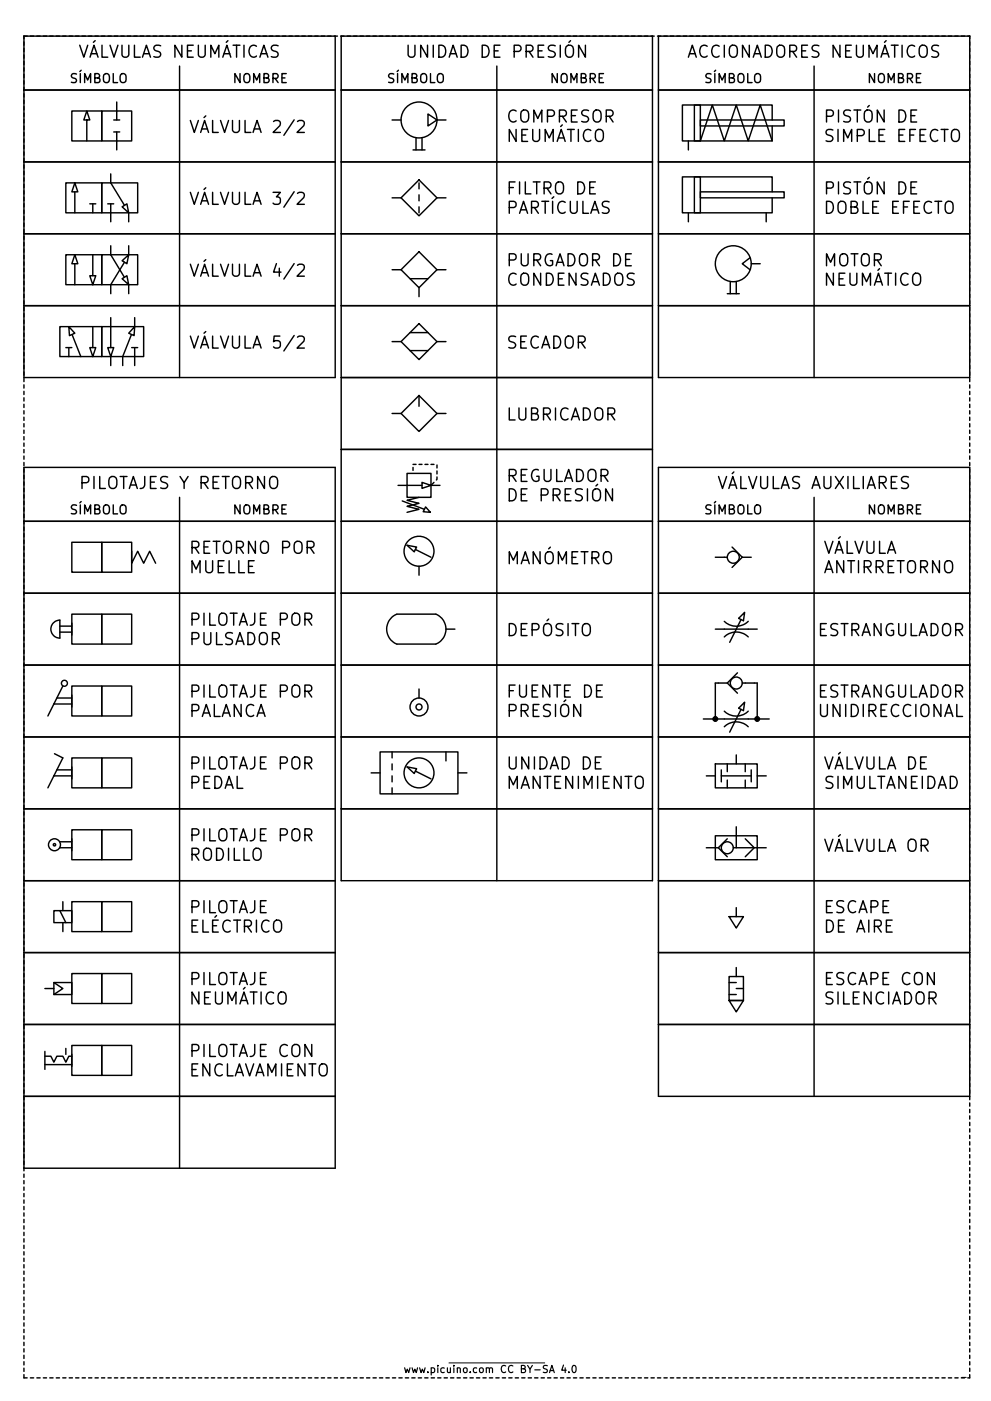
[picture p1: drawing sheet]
EESchema Schematic File Version 4
EELAYER 30 0
EELAYER END
$Descr A4 8268 11693 portrait
encoding utf-8
Sheet 1 3
Title "Símbolos neumáticos."
Date "20/05/2022"
Rev ""
Comp "www.picuino.com"
Comment1 "Copyright (c) 2022 by Carlos Pardo"
Comment2 "License CC BY-SA 4.0"
Comment3 ""
Comment4 ""
$EndDescr
Text Notes 1575 1125 0    100  ~ 0
VÁLVULA 2/2
Wire Notes Line
	200  300  8100 300 
Wire Notes Line
	200  11500 200  300 
$Comp
L simbolos:CopyRight-simbolos CP?
U 1 1
P 4150 11375
F 0 "CP?" H 4400 11425 40  0001 C CNN
F 1 "CopyRight-simbolos" H 4150 11425 40  0001 C CNN
F 2 "" H 4050 11725 50  0001 C CNN
F 3 "" H 4150 11575 50  0001 C CNN
F 4 "CC BY-SA 4.0" H 4500 11325 60  0000 C CNN "License"
F 5 "www.picuino.com" H 3750 11325 60  0000 C CNN "Web"
	1    4150 11375
	1    0    0    -1  
$EndComp
$Comp
L simbolos:Valvula_2_2 V?
U 1 1
P 850 1175
F 0 "V?" H 800 1075 100 0001 L CNN
F 1 "Valvula_2_2" H 875 1475 50  0001 C CNN
F 2 "" H 850 1050 50  0001 C CNN
F 3 "" H 850 1050 50  0001 C CNN
	1    850  1175
	1    0    0    -1  
$EndComp
$Comp
L simbolos:Valvula_3_2 V?
U 1 1
P 850 1775
F 0 "V?" H 800 1675 100 0001 L CNN
F 1 "Valvula_3_2" H 875 2075 50  0001 C CNN
F 2 "" H 850 1650 50  0001 C CNN
F 3 "" H 850 1650 50  0001 C CNN
	1    850  1775
	1    0    0    -1  
$EndComp
$Comp
L simbolos:Valvula_4_2 V?
U 1 1
P 850 2375
F 0 "V?" H 800 2275 100 0001 L CNN
F 1 "Valvula_4_2" H 875 2675 50  0001 C CNN
F 2 "" H 850 2250 50  0001 C CNN
F 3 "" H 850 2250 50  0001 C CNN
	1    850  2375
	1    0    0    -1  
$EndComp
$Comp
L simbolos:Valvula_5_2 V?
U 1 1
P 850 2975
F 0 "V?" H 800 2875 100 0001 L CNN
F 1 "Valvula_5_2" H 1350 3375 50  0001 C CNN
F 2 "" H 850 2850 50  0001 C CNN
F 3 "" H 850 2850 50  0001 C CNN
	1    850  2975
	1    0    0    -1  
$EndComp
$Comp
L simbolos:Marco_2 M?
U 1 1
P 200 250
F 0 "M?" H 300 50  100 0001 C CNN
F 1 "Marco_2" H 600 50  50  0001 C CNN
F 2 "" H 250 -25 50  0001 C CNN
F 3 "" H 250 -25 50  0001 C CNN
F 4 "VÁLVULAS NEUMÁTICAS" H 1500 75  100 0000 C CNN "Field4"
F 5 "SÍMBOLO" H 825 -150 75  0000 C CNN "Field5"
F 6 "NOMBRE" H 2175 -150 75  0000 C CNN "Field7"
	1    200  250 
	1    0    0    -1  
$EndComp
$Comp
L simbolos:Marco_1 M?
U 1 1
P 200 750
F 0 "M?" H 325 575 100 0001 C CNN
F 1 "Marco_1" H 350 700 50  0001 C CNN
F 2 "" H 250 600 50  0001 C CNN
F 3 "" H 250 600 50  0001 C CNN
	1    200  750 
	1    0    0    -1  
$EndComp
Text Notes 1575 1725 0    100  ~ 0
VÁLVULA 3/2
$Comp
L simbolos:Marco_1 M?
U 1 1
P 200 1350
F 0 "M?" H 325 1175 100 0001 C CNN
F 1 "Marco_1" H 350 1300 50  0001 C CNN
F 2 "" H 250 1200 50  0001 C CNN
F 3 "" H 250 1200 50  0001 C CNN
	1    200  1350
	1    0    0    -1  
$EndComp
Text Notes 1575 2325 0    100  ~ 0
VÁLVULA 4/2
$Comp
L simbolos:Marco_1 M?
U 1 1
P 200 1950
F 0 "M?" H 325 1775 100 0001 C CNN
F 1 "Marco_1" H 350 1900 50  0001 C CNN
F 2 "" H 250 1800 50  0001 C CNN
F 3 "" H 250 1800 50  0001 C CNN
	1    200  1950
	1    0    0    -1  
$EndComp
Text Notes 1575 2925 0    100  ~ 0
VÁLVULA 5/2
$Comp
L simbolos:Marco_1 M?
U 1 1
P 200 2550
F 0 "M?" H 325 2375 100 0001 C CNN
F 1 "Marco_1" H 350 2500 50  0001 C CNN
F 2 "" H 250 2400 50  0001 C CNN
F 3 "" H 250 2400 50  0001 C CNN
	1    200  2550
	1    0    0    -1  
$EndComp
Text Notes 1575 4800 0    100  ~ 0
RETORNO POR\nMUELLE
$Comp
L simbolos:Marco_2 M?
U 1 1
P 200 3850
F 0 "M?" H 300 3650 100 0001 C CNN
F 1 "Marco_2" H 600 3650 50  0001 C CNN
F 2 "" H 250 3575 50  0001 C CNN
F 3 "" H 250 3575 50  0001 C CNN
F 4 "PILOTAJES Y RETORNO" H 1500 3675 100 0000 C CNN "Field4"
F 5 "SÍMBOLO" H 825 3450 75  0000 C CNN "Field5"
F 6 "NOMBRE" H 2175 3450 75  0000 C CNN "Field7"
	1    200  3850
	1    0    0    -1  
$EndComp
$Comp
L simbolos:Marco_1 M?
U 1 1
P 200 4350
F 0 "M?" H 325 4175 100 0001 C CNN
F 1 "Marco_1" H 350 4300 50  0001 C CNN
F 2 "" H 250 4200 50  0001 C CNN
F 3 "" H 250 4200 50  0001 C CNN
	1    200  4350
	1    0    0    -1  
$EndComp
$Comp
L simbolos:Valvula_virtual V?
U 1 1
P 850 4775
F 0 "V?" H 800 4675 100 0001 L CNN
F 1 "Valvula_virtual" H 875 5075 50  0001 C CNN
F 2 "" H 850 4650 50  0001 C CNN
F 3 "" H 850 4650 50  0001 C CNN
	1    850  4775
	1    0    0    -1  
$EndComp
$Comp
L simbolos:Valvula_virtual V?
U 1 1
P 850 5375
F 0 "V?" H 800 5275 100 0001 L CNN
F 1 "Valvula_virtual" H 875 5675 50  0001 C CNN
F 2 "" H 850 5250 50  0001 C CNN
F 3 "" H 850 5250 50  0001 C CNN
	1    850  5375
	1    0    0    -1  
$EndComp
$Comp
L simbolos:Pilotaje_pulsador U?
U 1 1
P 500 5250
F 0 "U?" H 500 5250 50  0001 C CNN
F 1 "Pilotaje_pulsador" H 500 5250 50  0001 C CNN
F 2 "" H 500 5250 50  0001 C CNN
F 3 "" H 500 5250 50  0001 C CNN
	1    500  5250
	1    0    0    -1  
$EndComp
Text Notes 1575 5400 0    100  ~ 0
PILOTAJE POR\nPULSADOR
$Comp
L simbolos:Marco_1 M?
U 1 1
P 200 4950
F 0 "M?" H 325 4775 100 0001 C CNN
F 1 "Marco_1" H 350 4900 50  0001 C CNN
F 2 "" H 250 4800 50  0001 C CNN
F 3 "" H 250 4800 50  0001 C CNN
	1    200  4950
	1    0    0    -1  
$EndComp
$Comp
L simbolos:Valvula_virtual V?
U 1 1
P 850 5975
F 0 "V?" H 800 5875 100 0001 L CNN
F 1 "Valvula_virtual" H 875 6275 50  0001 C CNN
F 2 "" H 850 5850 50  0001 C CNN
F 3 "" H 850 5850 50  0001 C CNN
	1    850  5975
	1    0    0    -1  
$EndComp
Text Notes 1575 6000 0    100  ~ 0
PILOTAJE POR\nPALANCA
$Comp
L simbolos:Marco_1 M?
U 1 1
P 200 5550
F 0 "M?" H 325 5375 100 0001 C CNN
F 1 "Marco_1" H 350 5500 50  0001 C CNN
F 2 "" H 250 5400 50  0001 C CNN
F 3 "" H 250 5400 50  0001 C CNN
	1    200  5550
	1    0    0    -1  
$EndComp
$Comp
L simbolos:Pilotaje_palanca U?
U 1 1
P 500 5850
F 0 "U?" H 500 5850 50  0001 C CNN
F 1 "Pilotaje_palanca" H 500 5850 50  0001 C CNN
F 2 "" H 500 5850 50  0001 C CNN
F 3 "" H 500 5850 50  0001 C CNN
	1    500  5850
	1    0    0    -1  
$EndComp
$Comp
L simbolos:Valvula_virtual V?
U 1 1
P 850 6575
F 0 "V?" H 800 6475 100 0001 L CNN
F 1 "Valvula_virtual" H 875 6875 50  0001 C CNN
F 2 "" H 850 6450 50  0001 C CNN
F 3 "" H 850 6450 50  0001 C CNN
	1    850  6575
	1    0    0    -1  
$EndComp
Text Notes 1575 6600 0    100  ~ 0
PILOTAJE POR\nPEDAL\n
$Comp
L simbolos:Marco_1 M?
U 1 1
P 200 6150
F 0 "M?" H 325 5975 100 0001 C CNN
F 1 "Marco_1" H 350 6100 50  0001 C CNN
F 2 "" H 250 6000 50  0001 C CNN
F 3 "" H 250 6000 50  0001 C CNN
	1    200  6150
	1    0    0    -1  
$EndComp
$Comp
L simbolos:Pilotaje_pedal U?
U 1 1
P 500 6450
F 0 "U?" H 500 6450 50  0001 C CNN
F 1 "Pilotaje_pedal" H 500 6450 50  0001 C CNN
F 2 "" H 500 6450 50  0001 C CNN
F 3 "" H 500 6450 50  0001 C CNN
	1    500  6450
	1    0    0    -1  
$EndComp
$Comp
L simbolos:Valvula_virtual V?
U 1 1
P 850 7175
F 0 "V?" H 800 7075 100 0001 L CNN
F 1 "Valvula_virtual" H 875 7475 50  0001 C CNN
F 2 "" H 850 7050 50  0001 C CNN
F 3 "" H 850 7050 50  0001 C CNN
	1    850  7175
	1    0    0    -1  
$EndComp
Text Notes 1575 7200 0    100  ~ 0
PILOTAJE POR\nRODILLO
$Comp
L simbolos:Marco_1 M?
U 1 1
P 200 6750
F 0 "M?" H 325 6575 100 0001 C CNN
F 1 "Marco_1" H 350 6700 50  0001 C CNN
F 2 "" H 250 6600 50  0001 C CNN
F 3 "" H 250 6600 50  0001 C CNN
	1    200  6750
	1    0    0    -1  
$EndComp
$Comp
L simbolos:Pilotaje_rodillo U?
U 1 1
P 500 7050
F 0 "U?" H 480 7050 50  0001 C CNN
F 1 "Pilotaje_rodillo" H 480 7050 50  0001 C CNN
F 2 "" H 500 7050 50  0001 C CNN
F 3 "" H 500 7050 50  0001 C CNN
	1    500  7050
	1    0    0    -1  
$EndComp
$Comp
L simbolos:Valvula_virtual V?
U 1 1
P 850 7775
F 0 "V?" H 800 7675 100 0001 L CNN
F 1 "Valvula_virtual" H 875 8075 50  0001 C CNN
F 2 "" H 850 7650 50  0001 C CNN
F 3 "" H 850 7650 50  0001 C CNN
	1    850  7775
	1    0    0    -1  
$EndComp
Text Notes 1575 7800 0    100  ~ 0
PILOTAJE\nELÉCTRICO
$Comp
L simbolos:Marco_1 M?
U 1 1
P 200 7350
F 0 "M?" H 325 7175 100 0001 C CNN
F 1 "Marco_1" H 350 7300 50  0001 C CNN
F 2 "" H 250 7200 50  0001 C CNN
F 3 "" H 250 7200 50  0001 C CNN
	1    200  7350
	1    0    0    -1  
$EndComp
$Comp
L simbolos:Valvula_virtual V?
U 1 1
P 850 8375
F 0 "V?" H 800 8275 100 0001 L CNN
F 1 "Valvula_virtual" H 875 8675 50  0001 C CNN
F 2 "" H 850 8250 50  0001 C CNN
F 3 "" H 850 8250 50  0001 C CNN
	1    850  8375
	1    0    0    -1  
$EndComp
Text Notes 1575 8400 0    100  ~ 0
PILOTAJE\nNEUMÁTICO
$Comp
L simbolos:Marco_1 M?
U 1 1
P 200 7950
F 0 "M?" H 325 7775 100 0001 C CNN
F 1 "Marco_1" H 350 7900 50  0001 C CNN
F 2 "" H 250 7800 50  0001 C CNN
F 3 "" H 250 7800 50  0001 C CNN
	1    200  7950
	1    0    0    -1  
$EndComp
$Comp
L simbolos:Pilotaje_neumatico U?
U 1 1
P 600 8250
F 0 "U?" H 825 8275 50  0001 C CNN
F 1 "Pilotaje_neumatico" H 925 8225 50  0001 C CNN
F 2 "" H 600 8250 50  0001 C CNN
F 3 "" H 600 8250 50  0001 C CNN
	1    600  8250
	1    0    0    -1  
$EndComp
$Comp
L simbolos:Pilotaje_electrico U?
U 1 1
P 600 7650
F 0 "U?" H 825 7675 50  0001 C CNN
F 1 "Pilotaje_electrico" H 925 7625 50  0001 C CNN
F 2 "" H 600 7650 50  0001 C CNN
F 3 "" H 600 7650 50  0001 C CNN
	1    600  7650
	1    0    0    -1  
$EndComp
$Comp
L simbolos:Pilotaje_muelle U?
U 1 1
P 1100 4650
F 0 "U?" H 1325 4675 50  0001 C CNN
F 1 "Pilotaje_muelle" H 1425 4625 50  0001 C CNN
F 2 "" H 1100 4650 50  0001 C CNN
F 3 "" H 1100 4650 50  0001 C CNN
	1    1100 4650
	1    0    0    -1  
$EndComp
$Comp
L simbolos:Compresor V?
U 1 1
P 3650 1000
F 0 "V?" H 3425 775 100 0001 L CNN
F 1 "Compresor" H 3500 1175 50  0001 C CNN
F 2 "" H 3475 750 50  0001 C CNN
F 3 "" H 3475 750 50  0001 C CNN
	1    3650 1000
	1    0    0    -1  
$EndComp
Text Notes 4225 1200 0    100  ~ 0
COMPRESOR\nNEUMÁTICO\n
$Comp
L simbolos:Marco_1 M?
U 1 1
P 2850 750
F 0 "M?" H 2975 575 100 0001 C CNN
F 1 "Marco_1" H 3000 700 50  0001 C CNN
F 2 "" H 2900 600 50  0001 C CNN
F 3 "" H 2900 600 50  0001 C CNN
	1    2850 750 
	1    0    0    -1  
$EndComp
Text Notes 4225 1800 0    100  ~ 0
FILTRO DE\nPARTÍCULAS
$Comp
L simbolos:Marco_1 M?
U 1 1
P 2850 1350
F 0 "M?" H 2975 1175 100 0001 C CNN
F 1 "Marco_1" H 3000 1300 50  0001 C CNN
F 2 "" H 2900 1200 50  0001 C CNN
F 3 "" H 2900 1200 50  0001 C CNN
	1    2850 1350
	1    0    0    -1  
$EndComp
$Comp
L simbolos:Filtro_aire V?
U 1 1
P 3650 1650
F 0 "V?" H 3450 1450 100 0001 L CNN
F 1 "Filtro_aire" H 3500 1825 50  0001 C CNN
F 2 "" H 3500 1425 50  0001 C CNN
F 3 "" H 3500 1425 50  0001 C CNN
	1    3650 1650
	1    0    0    -1  
$EndComp
Text Notes 4225 2400 0    100  ~ 0
PURGADOR DE\nCONDENSADOS
$Comp
L simbolos:Marco_1 M?
U 1 1
P 2850 1950
F 0 "M?" H 2975 1775 100 0001 C CNN
F 1 "Marco_1" H 3000 1900 50  0001 C CNN
F 2 "" H 2900 1800 50  0001 C CNN
F 3 "" H 2900 1800 50  0001 C CNN
	1    2850 1950
	1    0    0    -1  
$EndComp
$Comp
L simbolos:Purgador_agua V?
U 1 1
P 3650 2250
F 0 "V?" H 3450 2050 100 0001 L CNN
F 1 "Purgador_agua" H 3500 2425 50  0001 C CNN
F 2 "" H 3500 2025 50  0001 C CNN
F 3 "" H 3500 2025 50  0001 C CNN
	1    3650 2250
	1    0    0    -1  
$EndComp
Text Notes 4225 2925 0    100  ~ 0
SECADOR
$Comp
L simbolos:Marco_1 M?
U 1 1
P 2850 2550
F 0 "M?" H 2975 2375 100 0001 C CNN
F 1 "Marco_1" H 3000 2500 50  0001 C CNN
F 2 "" H 2900 2400 50  0001 C CNN
F 3 "" H 2900 2400 50  0001 C CNN
	1    2850 2550
	1    0    0    -1  
$EndComp
$Comp
L simbolos:Secador V?
U 1 1
P 3650 2850
F 0 "V?" H 3450 2650 100 0001 L CNN
F 1 "Secador" H 3500 3025 50  0001 C CNN
F 2 "" H 3500 2625 50  0001 C CNN
F 3 "" H 3500 2625 50  0001 C CNN
	1    3650 2850
	1    0    0    -1  
$EndComp
$Comp
L simbolos:Lubricador V?
U 1 1
P 3650 3450
F 0 "V?" H 3450 3250 100 0001 L CNN
F 1 "Lubricador" H 3500 3625 50  0001 C CNN
F 2 "" H 3500 3225 50  0001 C CNN
F 3 "" H 3500 3225 50  0001 C CNN
	1    3650 3450
	1    0    0    -1  
$EndComp
Text Notes 4225 3525 0    100  ~ 0
LUBRICADOR
$Comp
L simbolos:Marco_1 M?
U 1 1
P 2850 3150
F 0 "M?" H 2975 2975 100 0001 C CNN
F 1 "Marco_1" H 3000 3100 50  0001 C CNN
F 2 "" H 2900 3000 50  0001 C CNN
F 3 "" H 2900 3000 50  0001 C CNN
	1    2850 3150
	1    0    0    -1  
$EndComp
Text Notes 4225 4200 0    100  ~ 0
REGULADOR\nDE PRESIÓN
$Comp
L simbolos:Marco_1 M?
U 1 1
P 2850 3750
F 0 "M?" H 2975 3575 100 0001 C CNN
F 1 "Marco_1" H 3000 3700 50  0001 C CNN
F 2 "" H 2900 3600 50  0001 C CNN
F 3 "" H 2900 3600 50  0001 C CNN
	1    2850 3750
	1    0    0    -1  
$EndComp
$Comp
L simbolos:Regulador_presion V?
U 1 1
P 3600 4050
F 0 "V?" H 3300 4200 100 0001 L CNN
F 1 "Regulador_presion" V 3675 4100 50  0001 C CNN
F 2 "" V 3275 4100 50  0001 C CNN
F 3 "" V 3275 4100 50  0001 C CNN
	1    3600 4050
	1    0    0    -1  
$EndComp
Text Notes 4225 4725 0    100  ~ 0
MANÓMETRO
$Comp
L simbolos:Marco_1 M?
U 1 1
P 2850 4350
F 0 "M?" H 2975 4175 100 0001 C CNN
F 1 "Marco_1" H 3000 4300 50  0001 C CNN
F 2 "" H 2900 4200 50  0001 C CNN
F 3 "" H 2900 4200 50  0001 C CNN
	1    2850 4350
	1    0    0    -1  
$EndComp
$Comp
L simbolos:Manometro V?
U 1 1
P 3500 4800
F 0 "V?" H 3375 4775 100 0001 L CNN
F 1 "Manometro" H 3525 5100 50  0001 C CNN
F 2 "" H 3500 4675 50  0001 C CNN
F 3 "" H 3500 4675 50  0001 C CNN
	1    3500 4800
	1    0    0    -1  
$EndComp
$Comp
L simbolos:Marco_2 M?
U 1 1
P 2850 250
F 0 "M?" H 2950 50  100 0001 C CNN
F 1 "Marco_2" H 3250 50  50  0001 C CNN
F 2 "" H 2900 -25 50  0001 C CNN
F 3 "" H 2900 -25 50  0001 C CNN
F 4 "UNIDAD DE PRESIÓN" H 4150 75  100 0000 C CNN "Field4"
F 5 "SÍMBOLO" H 3475 -150 75  0000 C CNN "Field5"
F 6 "NOMBRE" H 4825 -150 75  0000 C CNN "Field7"
	1    2850 250 
	1    0    0    -1  
$EndComp
Text Notes 4225 5325 0    100  ~ 0
DEPÓSITO
$Comp
L simbolos:Marco_1 M?
U 1 1
P 2850 4950
F 0 "M?" H 2975 4775 100 0001 C CNN
F 1 "Marco_1" H 3000 4900 50  0001 C CNN
F 2 "" H 2900 4800 50  0001 C CNN
F 3 "" H 2900 4800 50  0001 C CNN
	1    2850 4950
	1    0    0    -1  
$EndComp
$Comp
L simbolos:Calderin V?
U 1 1
P 3725 5250
F 0 "V?" H 3525 5050 100 0001 L CNN
F 1 "Calderin" V 3625 5475 50  0001 C CNN
F 2 "" H 3575 5025 50  0001 C CNN
F 3 "" H 3575 5025 50  0001 C CNN
	1    3725 5250
	1    0    0    -1  
$EndComp
Text Notes 4225 6000 0    100  ~ 0
FUENTE DE\nPRESIÓN
$Comp
L simbolos:Marco_1 M?
U 1 1
P 2850 5550
F 0 "M?" H 2975 5375 100 0001 C CNN
F 1 "Marco_1" H 3000 5500 50  0001 C CNN
F 2 "" H 2900 5400 50  0001 C CNN
F 3 "" H 2900 5400 50  0001 C CNN
	1    2850 5550
	1    0    0    -1  
$EndComp
$Comp
L simbolos:Fuente_presion V?
U 1 1
P 3500 5750
F 0 "V?" H 3375 5725 100 0001 L CNN
F 1 "Fuente_presion" H 3525 6050 50  0001 C CNN
F 2 "" H 3500 5625 50  0001 C CNN
F 3 "" H 3500 5625 50  0001 C CNN
	1    3500 5750
	-1   0    0    1   
$EndComp
$Comp
L simbolos:Piston_simple_efecto V?
U 1 1
P 5750 1250
F 0 "V?" H 6025 1200 100 0001 L CNN
F 1 "Piston_simple_efecto" H 6050 1650 50  0001 C CNN
F 2 "" H 5700 1175 50  0001 C CNN
F 3 "" H 5700 1175 50  0001 C CNN
	1    5750 1250
	1    0    0    -1  
$EndComp
$Comp
L simbolos:Marco_2 M?
U 1 1
P 5500 250
F 0 "M?" H 5600 50  100 0001 C CNN
F 1 "Marco_2" H 5900 50  50  0001 C CNN
F 2 "" H 5550 -25 50  0001 C CNN
F 3 "" H 5550 -25 50  0001 C CNN
F 4 "ACCIONADORES NEUMÁTICOS" H 6800 75  100 0000 C CNN "Field4"
F 5 "SÍMBOLO" H 6125 -150 75  0000 C CNN "Field5"
F 6 "NOMBRE" H 7475 -150 75  0000 C CNN "Field7"
	1    5500 250 
	1    0    0    -1  
$EndComp
Text Notes 6875 1200 0    100  ~ 0
PISTÓN DE \nSIMPLE EFECTO
$Comp
L simbolos:Marco_1 M?
U 1 1
P 5500 750
F 0 "M?" H 5625 575 100 0001 C CNN
F 1 "Marco_1" H 5650 700 50  0001 C CNN
F 2 "" H 5550 600 50  0001 C CNN
F 3 "" H 5550 600 50  0001 C CNN
	1    5500 750 
	1    0    0    -1  
$EndComp
Text Notes 6875 1800 0    100  ~ 0
PISTÓN DE \nDOBLE EFECTO
$Comp
L simbolos:Marco_1 M?
U 1 1
P 5500 1350
F 0 "M?" H 5625 1175 100 0001 C CNN
F 1 "Marco_1" H 5650 1300 50  0001 C CNN
F 2 "" H 5550 1200 50  0001 C CNN
F 3 "" H 5550 1200 50  0001 C CNN
	1    5500 1350
	1    0    0    -1  
$EndComp
$Comp
L simbolos:Piston_doble_efecto V?
U 1 1
P 5750 1850
F 0 "V?" H 6025 1800 100 0001 L CNN
F 1 "Piston_doble_efecto" H 6050 2250 50  0001 C CNN
F 2 "" H 5700 1775 50  0001 C CNN
F 3 "" H 5700 1775 50  0001 C CNN
	1    5750 1850
	1    0    0    -1  
$EndComp
$Comp
L simbolos:Marco_2 M?
U 1 1
P 5500 3850
F 0 "M?" H 5600 3650 100 0001 C CNN
F 1 "Marco_2" H 5900 3650 50  0001 C CNN
F 2 "" H 5550 3575 50  0001 C CNN
F 3 "" H 5550 3575 50  0001 C CNN
F 4 "VÁLVULAS AUXILIARES" H 6800 3675 100 0000 C CNN "Field4"
F 5 "SÍMBOLO" H 6125 3450 75  0000 C CNN "Field5"
F 6 "NOMBRE" H 7475 3450 75  0000 C CNN "Field7"
	1    5500 3850
	1    0    0    -1  
$EndComp
Text Notes 6875 4800 0    100  ~ 0
VÁLVULA\nANTIRRETORNO
$Comp
L simbolos:Marco_1 M?
U 1 1
P 5500 4350
F 0 "M?" H 5625 4175 100 0001 C CNN
F 1 "Marco_1" H 5650 4300 50  0001 C CNN
F 2 "" H 5550 4200 50  0001 C CNN
F 3 "" H 5550 4200 50  0001 C CNN
	1    5500 4350
	1    0    0    -1  
$EndComp
$Comp
L simbolos:Valvula_antirretorno V?
U 1 1
P 6125 4650
F 0 "V?" H 6075 4500 100 0001 L CNN
F 1 "Valvula_antirretorno" H 6125 4775 50  0001 C CNN
F 2 "" H 6125 4525 50  0001 C CNN
F 3 "" H 6125 4525 50  0001 C CNN
	1    6125 4650
	1    0    0    -1  
$EndComp
Text Notes 6825 5325 0    100  ~ 0
ESTRANGULADOR
$Comp
L simbolos:Marco_1 M?
U 1 1
P 5500 4950
F 0 "M?" H 5625 4775 100 0001 C CNN
F 1 "Marco_1" H 5650 4900 50  0001 C CNN
F 2 "" H 5550 4800 50  0001 C CNN
F 3 "" H 5550 4800 50  0001 C CNN
	1    5500 4950
	1    0    0    -1  
$EndComp
$Comp
L simbolos:Estrangulador V?
U 1 1
P 6150 5250
F 0 "V?" H 6100 5100 100 0001 L CNN
F 1 "Estrangulador" H 6150 5375 50  0001 C CNN
F 2 "" H 6150 5125 50  0001 C CNN
F 3 "" H 6150 5125 50  0001 C CNN
	1    6150 5250
	1    0    0    -1  
$EndComp
Text Notes 6875 6600 0    100  ~ 0
VÁLVULA DE\nSIMULTANEIDAD
$Comp
L simbolos:Marco_1 M?
U 1 1
P 5500 6150
F 0 "M?" H 5625 5975 100 0001 C CNN
F 1 "Marco_1" H 5650 6100 50  0001 C CNN
F 2 "" H 5550 6000 50  0001 C CNN
F 3 "" H 5550 6000 50  0001 C CNN
	1    5500 6150
	1    0    0    -1  
$EndComp
$Comp
L simbolos:Valvula_simultaneidad V?
U 1 1
P 5975 6575
F 0 "V?" H 5925 6475 100 0001 L CNN
F 1 "Valvula_simultaneidad" H 6050 6825 50  0001 C CNN
F 2 "" H 5975 6450 50  0001 C CNN
F 3 "" H 5975 6450 50  0001 C CNN
	1    5975 6575
	1    0    0    -1  
$EndComp
Text Notes 6875 7125 0    100  ~ 0
VÁLVULA OR
$Comp
L simbolos:Marco_1 M?
U 1 1
P 5500 6750
F 0 "M?" H 5625 6575 100 0001 C CNN
F 1 "Marco_1" H 5650 6700 50  0001 C CNN
F 2 "" H 5550 6600 50  0001 C CNN
F 3 "" H 5550 6600 50  0001 C CNN
	1    5500 6750
	1    0    0    -1  
$EndComp
$Comp
L simbolos:Valvula_or V?
U 1 1
P 5975 7175
F 0 "V?" H 5925 7075 100 0001 L CNN
F 1 "Valvula_or" H 6050 7425 50  0001 C CNN
F 2 "" H 5975 7050 50  0001 C CNN
F 3 "" H 5975 7050 50  0001 C CNN
	1    5975 7175
	1    0    0    -1  
$EndComp
$Comp
L simbolos:Marco_1 M?
U 1 1
P 5500 2550
F 0 "M?" H 5625 2375 100 0001 C CNN
F 1 "Marco_1" H 5650 2500 50  0001 C CNN
F 2 "" H 5550 2400 50  0001 C CNN
F 3 "" H 5550 2400 50  0001 C CNN
	1    5500 2550
	1    0    0    -1  
$EndComp
$Comp
L simbolos:Marco_1 M?
U 1 1
P 5500 8550
F 0 "M?" H 5625 8375 100 0001 C CNN
F 1 "Marco_1" H 5650 8500 50  0001 C CNN
F 2 "" H 5550 8400 50  0001 C CNN
F 3 "" H 5550 8400 50  0001 C CNN
	1    5500 8550
	1    0    0    -1  
$EndComp
Text Notes 4225 6600 0    100  ~ 0
UNIDAD DE\nMANTENIMIENTO
$Comp
L simbolos:Marco_1 M?
U 1 1
P 2850 6150
F 0 "M?" H 2975 5975 100 0001 C CNN
F 1 "Marco_1" H 3000 6100 50  0001 C CNN
F 2 "" H 2900 6000 50  0001 C CNN
F 3 "" H 2900 6000 50  0001 C CNN
	1    2850 6150
	1    0    0    -1  
$EndComp
$Comp
L simbolos:Unidad_mantenimiento V?
U 1 1
P 3500 6625
F 0 "V?" H 3375 6600 100 0001 L CNN
F 1 "Unidad_mantenimiento" H 3425 6925 50  0001 C CNN
F 2 "" H 3500 6500 50  0001 C CNN
F 3 "" H 3500 6500 50  0001 C CNN
	1    3500 6625
	1    0    0    -1  
$EndComp
Text Notes 6825 6000 0    100  ~ 0
ESTRANGULADOR\nUNIDIRECCIONAL
$Comp
L simbolos:Marco_1 M?
U 1 1
P 5500 5550
F 0 "M?" H 5625 5375 100 0001 C CNN
F 1 "Marco_1" H 5650 5500 50  0001 C CNN
F 2 "" H 5550 5400 50  0001 C CNN
F 3 "" H 5550 5400 50  0001 C CNN
	1    5500 5550
	1    0    0    -1  
$EndComp
$Comp
L simbolos:Estrangulador V?
U 1 1
P 6150 6000
F 0 "V?" H 6100 5850 100 0001 L CNN
F 1 "Estrangulador" H 6150 6125 50  0001 C CNN
F 2 "" H 6150 5875 50  0001 C CNN
F 3 "" H 6150 5875 50  0001 C CNN
	1    6150 6000
	1    0    0    -1  
$EndComp
$Comp
L simbolos:Valvula_antirretorno V?
U 1 1
P 6150 5700
F 0 "V?" H 6100 5550 100 0001 L CNN
F 1 "Valvula_antirretorno" H 6150 5825 50  0001 C CNN
F 2 "" H 6150 5575 50  0001 C CNN
F 3 "" H 6150 5575 50  0001 C CNN
	1    6150 5700
	-1   0    0    1   
$EndComp
$Comp
L simbolos:Motor_giratorio V?
U 1 1
P 6275 2200
F 0 "V?" H 6075 2000 100 0001 L CNN
F 1 "Motor_giratorio" H 6125 2375 50  0001 C CNN
F 2 "" H 6125 1975 50  0001 C CNN
F 3 "" H 6125 1975 50  0001 C CNN
	1    6275 2200
	1    0    0    -1  
$EndComp
Text Notes 6875 2400 0    100  ~ 0
MOTOR\nNEUMÁTICO
$Comp
L simbolos:Marco_1 M?
U 1 1
P 5500 1950
F 0 "M?" H 5625 1775 100 0001 C CNN
F 1 "Marco_1" H 5650 1900 50  0001 C CNN
F 2 "" H 5550 1800 50  0001 C CNN
F 3 "" H 5550 1800 50  0001 C CNN
	1    5500 1950
	1    0    0    -1  
$EndComp
$Comp
L simbolos:Marco_1 M?
U 1 1
P 2850 6750
F 0 "M?" H 2975 6575 100 0001 C CNN
F 1 "Marco_1" H 3000 6700 50  0001 C CNN
F 2 "" H 2900 6600 50  0001 C CNN
F 3 "" H 2900 6600 50  0001 C CNN
	1    2850 6750
	1    0    0    -1  
$EndComp
Wire Wire Line
	6300 5700 6325 5700
Wire Wire Line
	6325 5700 6325 6000
Wire Wire Line
	6325 6000 6425 6000
Connection ~ 6325 6000
Wire Wire Line
	6000 5700 5975 5700
Wire Wire Line
	5975 5700 5975 6000
Wire Wire Line
	5975 6000 5875 6000
Connection ~ 5975 6000
Wire Notes Line
	8100 11500 8100 300 
Wire Notes Line
	200  11500 8100 11500
$Sheet
S 10025 0    2500 2500
U 628A0E71
F0 "Símbolos Neumáticos" 100
F1 "neumatic-simbolos.sch" 100
$EndSheet
$Sheet
S 10000 5000 2500 2500
U 628A2BE4
F0 "Nombres de Simbolos Neumáticos" 100
F1 "neumatic-nombres.sch" 100
$EndSheet
$Comp
L simbolos:Marco_1 M?
U 1 1
P 200 9150
F 0 "M?" H 325 8975 100 0001 C CNN
F 1 "Marco_1" H 350 9100 50  0001 C CNN
F 2 "" H 250 9000 50  0001 C CNN
F 3 "" H 250 9000 50  0001 C CNN
	1    200  9150
	1    0    0    -1  
$EndComp
$Comp
L simbolos:Valvula_virtual V?
U 1 1
P 850 8975
F 0 "V?" H 800 8875 100 0001 L CNN
F 1 "Valvula_virtual" H 875 9275 50  0001 C CNN
F 2 "" H 850 8850 50  0001 C CNN
F 3 "" H 850 8850 50  0001 C CNN
	1    850  8975
	1    0    0    -1  
$EndComp
$Comp
L simbolos:Marco_1 M?
U 1 1
P 200 8550
F 0 "M?" H 325 8375 100 0001 C CNN
F 1 "Marco_1" H 350 8500 50  0001 C CNN
F 2 "" H 250 8400 50  0001 C CNN
F 3 "" H 250 8400 50  0001 C CNN
	1    200  8550
	1    0    0    -1  
$EndComp
$Comp
L simbolos:Pilotaje_enclavamiento U?
U 1 1
P 500 8850
F 0 "U?" H 375 8850 50  0001 C CNN
F 1 "Pilotaje_enclavamiento" H 375 8850 50  0001 C CNN
F 2 "" H 375 8850 50  0001 C CNN
F 3 "" H 375 8850 50  0001 C CNN
	1    500  8850
	1    0    0    -1  
$EndComp
Text Notes 1575 9000 0    100  ~ 0
PILOTAJE CON\nENCLAVAMIENTO
$Comp
L simbolos:Escape_rápido V?
U 1 1
P 6150 7575
F 0 "V?" H 6025 7550 100 0001 L CNN
F 1 "Escape_rápido" H 6175 7875 50  0001 C CNN
F 2 "" H 6150 7450 50  0001 C CNN
F 3 "" H 6150 7450 50  0001 C CNN
	1    6150 7575
	1    0    0    -1  
$EndComp
Text Notes 6875 8400 0    100  ~ 0
ESCAPE CON\nSILENCIADOR
$Comp
L simbolos:Marco_1 M?
U 1 1
P 5500 7950
F 0 "M?" H 5625 7775 100 0001 C CNN
F 1 "Marco_1" H 5650 7900 50  0001 C CNN
F 2 "" H 5550 7800 50  0001 C CNN
F 3 "" H 5550 7800 50  0001 C CNN
	1    5500 7950
	1    0    0    -1  
$EndComp
$Comp
L simbolos:Escape_silenciador V?
U 1 1
P 6150 8075
F 0 "V?" H 6025 8050 100 0001 L CNN
F 1 "Escape_silenciador" H 6175 8375 50  0001 C CNN
F 2 "" H 6150 7950 50  0001 C CNN
F 3 "" H 6150 7950 50  0001 C CNN
	1    6150 8075
	1    0    0    -1  
$EndComp
$Comp
L simbolos:Marco_1 M?
U 1 1
P 5500 7350
F 0 "M?" H 5625 7175 100 0001 C CNN
F 1 "Marco_1" H 5650 7300 50  0001 C CNN
F 2 "" H 5550 7200 50  0001 C CNN
F 3 "" H 5550 7200 50  0001 C CNN
	1    5500 7350
	1    0    0    -1  
$EndComp
Text Notes 6875 7800 0    100  ~ 0
ESCAPE\nDE AIRE
$EndSCHEMATC
